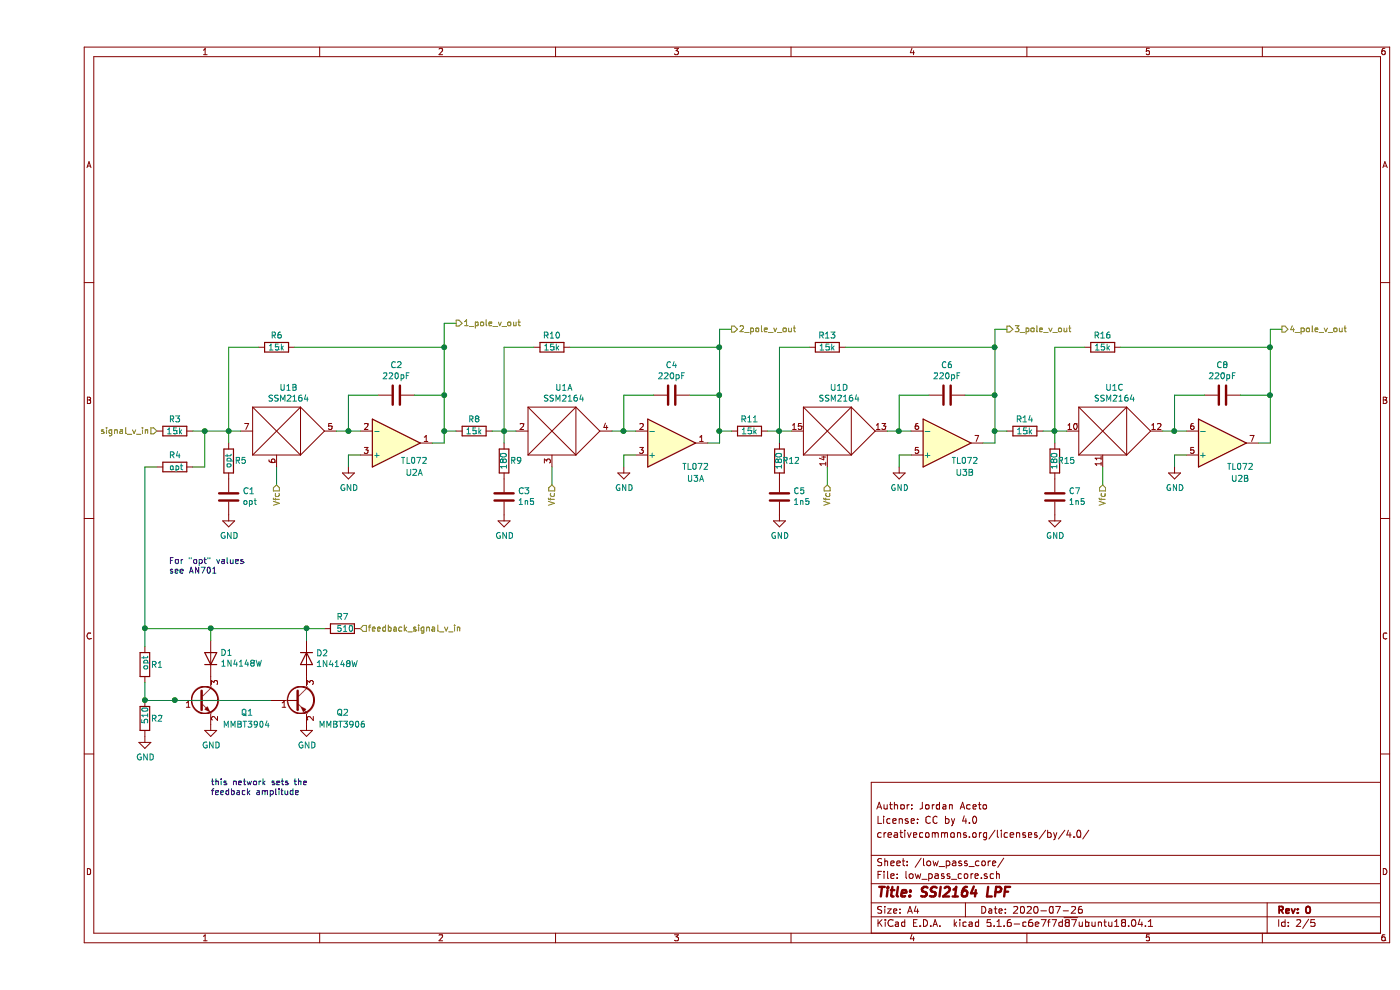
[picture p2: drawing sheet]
EESchema Schematic File Version 4
EELAYER 30 0
EELAYER END
$Descr A4 11693 8268
encoding utf-8
Sheet 2 5
Title "SSI2164 LPF"
Date "2020-07-26"
Rev "0"
Comp ""
Comment1 "creativecommons.org/licenses/by/4.0/"
Comment2 "License: CC by 4.0"
Comment3 "Author: Jordan Aceto"
Comment4 ""
$EndDescr
$Comp
L lpf_parts:SSM2164 U?
U 1 1
P 4300 3600
AR Path="/5EE91CC9/5F03FD0F" Ref="U?"  Part="1" 
AR Path="/5F03FD0F" Ref="U?"  Part="1" 
AR Path="/5EFF89D4/5F03FD0F" Ref="U1"  Part="1" 
F 0 "U1" H 4400 3965 50  0000 C CNN
F 1 "SSM2164" H 4400 3874 50  0000 C CNN
F 2 "Package_SO:SOIC-16_3.9x9.9mm_P1.27mm" H 4400 3800 50  0001 C CNN
F 3 "" H 4400 3800 50  0001 C CNN
	1    4300 3600
	1    0    0    -1  
$EndComp
$Comp
L power:GND #PWR?
U 1 1
P 2600 3900
AR Path="/5EE91CC9/5F03FD15" Ref="#PWR?"  Part="1" 
AR Path="/5F03FD15" Ref="#PWR?"  Part="1" 
AR Path="/5EFF89D4/5F03FD15" Ref="#PWR0107"  Part="1" 
F 0 "#PWR0107" H 2600 3650 50  0001 C CNN
F 1 "GND" H 2605 3727 50  0000 C CNN
F 2 "" H 2600 3900 50  0001 C CNN
F 3 "" H 2600 3900 50  0001 C CNN
	1    2600 3900
	1    0    0    -1  
$EndComp
Wire Wire Line
	2600 3900 2600 3800
Wire Wire Line
	2600 3800 2700 3800
$Comp
L Device:C C?
U 1 1
P 3000 3300
AR Path="/5EE91CC9/5F03FD1D" Ref="C?"  Part="1" 
AR Path="/5F03FD1D" Ref="C?"  Part="1" 
AR Path="/5EFF89D4/5F03FD1D" Ref="C2"  Part="1" 
F 0 "C2" V 2748 3300 50  0000 C CNN
F 1 "220pF" V 2839 3300 50  0000 C CNN
F 2 "Capacitor_SMD:C_0805_2012Metric_Pad1.15x1.40mm_HandSolder" H 3038 3150 50  0001 C CNN
F 3 "~" H 3000 3300 50  0001 C CNN
	1    3000 3300
	0    1    1    0   
$EndComp
Wire Wire Line
	2850 3300 2600 3300
Wire Wire Line
	2600 3300 2600 3600
Wire Wire Line
	2600 3600 2700 3600
Wire Wire Line
	3300 3700 3400 3700
Wire Wire Line
	3400 3700 3400 3600
Wire Wire Line
	3400 3300 3150 3300
Wire Wire Line
	2500 3600 2600 3600
Connection ~ 2600 3600
$Comp
L Device:R R?
U 1 1
P 2000 2900
AR Path="/5EE91CC9/5F03FD2B" Ref="R?"  Part="1" 
AR Path="/5F03FD2B" Ref="R?"  Part="1" 
AR Path="/5EFF89D4/5F03FD2B" Ref="R6"  Part="1" 
F 0 "R6" V 1900 2900 50  0000 C CNN
F 1 "15k" V 2000 2900 50  0000 C CNN
F 2 "Resistor_SMD:R_0805_2012Metric_Pad1.15x1.40mm_HandSolder" V 1930 2900 50  0001 C CNN
F 3 "~" H 2000 2900 50  0001 C CNN
	1    2000 2900
	0    1    1    0   
$EndComp
Wire Wire Line
	1600 3600 1600 2900
Wire Wire Line
	1600 2900 1850 2900
Wire Wire Line
	1600 3600 1700 3600
Wire Wire Line
	2150 2900 3400 2900
Wire Wire Line
	3400 2900 3400 3300
Connection ~ 3400 3300
$Comp
L lpf_parts:SSM2164 U?
U 2 1
P 2000 3600
AR Path="/5EE91CC9/5F03FD3F" Ref="U?"  Part="2" 
AR Path="/5F03FD3F" Ref="U?"  Part="2" 
AR Path="/5EFF89D4/5F03FD3F" Ref="U1"  Part="2" 
F 0 "U1" H 2100 3965 50  0000 C CNN
F 1 "SSM2164" H 2100 3874 50  0000 C CNN
F 2 "Package_SO:SOIC-16_3.9x9.9mm_P1.27mm" H 2100 3800 50  0001 C CNN
F 3 "" H 2100 3800 50  0001 C CNN
	2    2000 3600
	1    0    0    -1  
$EndComp
$Comp
L power:GND #PWR?
U 1 1
P 4900 3900
AR Path="/5EE91CC9/5F03FD45" Ref="#PWR?"  Part="1" 
AR Path="/5F03FD45" Ref="#PWR?"  Part="1" 
AR Path="/5EFF89D4/5F03FD45" Ref="#PWR0108"  Part="1" 
F 0 "#PWR0108" H 4900 3650 50  0001 C CNN
F 1 "GND" H 4905 3727 50  0000 C CNN
F 2 "" H 4900 3900 50  0001 C CNN
F 3 "" H 4900 3900 50  0001 C CNN
	1    4900 3900
	1    0    0    -1  
$EndComp
Wire Wire Line
	4900 3900 4900 3800
Wire Wire Line
	4900 3800 5000 3800
$Comp
L Device:C C?
U 1 1
P 5300 3300
AR Path="/5EE91CC9/5F03FD4D" Ref="C?"  Part="1" 
AR Path="/5F03FD4D" Ref="C?"  Part="1" 
AR Path="/5EFF89D4/5F03FD4D" Ref="C4"  Part="1" 
F 0 "C4" V 5048 3300 50  0000 C CNN
F 1 "220pF" V 5139 3300 50  0000 C CNN
F 2 "Capacitor_SMD:C_0805_2012Metric_Pad1.15x1.40mm_HandSolder" H 5338 3150 50  0001 C CNN
F 3 "~" H 5300 3300 50  0001 C CNN
	1    5300 3300
	0    1    1    0   
$EndComp
Wire Wire Line
	5150 3300 4900 3300
Wire Wire Line
	4900 3300 4900 3600
Wire Wire Line
	4900 3600 5000 3600
Wire Wire Line
	5600 3700 5700 3700
Wire Wire Line
	5700 3700 5700 3600
Wire Wire Line
	5700 3300 5450 3300
Wire Wire Line
	4800 3600 4900 3600
Connection ~ 4900 3600
$Comp
L Device:R R?
U 1 1
P 4300 2900
AR Path="/5EE91CC9/5F03FD5B" Ref="R?"  Part="1" 
AR Path="/5F03FD5B" Ref="R?"  Part="1" 
AR Path="/5EFF89D4/5F03FD5B" Ref="R10"  Part="1" 
F 0 "R10" V 4200 2900 50  0000 C CNN
F 1 "15k" V 4300 2900 50  0000 C CNN
F 2 "Resistor_SMD:R_0805_2012Metric_Pad1.15x1.40mm_HandSolder" V 4230 2900 50  0001 C CNN
F 3 "~" H 4300 2900 50  0001 C CNN
	1    4300 2900
	0    1    1    0   
$EndComp
$Comp
L Device:R R?
U 1 1
P 3650 3600
AR Path="/5EE91CC9/5F03FD61" Ref="R?"  Part="1" 
AR Path="/5F03FD61" Ref="R?"  Part="1" 
AR Path="/5EFF89D4/5F03FD61" Ref="R8"  Part="1" 
F 0 "R8" V 3550 3600 50  0000 C CNN
F 1 "15k" V 3650 3600 50  0000 C CNN
F 2 "Resistor_SMD:R_0805_2012Metric_Pad1.15x1.40mm_HandSolder" V 3580 3600 50  0001 C CNN
F 3 "~" H 3650 3600 50  0001 C CNN
	1    3650 3600
	0    1    1    0   
$EndComp
Wire Wire Line
	3800 3600 3900 3600
Wire Wire Line
	3900 3600 3900 2900
Wire Wire Line
	3900 2900 4150 2900
Connection ~ 3900 3600
Wire Wire Line
	3900 3600 4000 3600
Wire Wire Line
	4450 2900 5700 2900
Wire Wire Line
	5700 2900 5700 3300
Connection ~ 5700 3300
$Comp
L Device:R R?
U 1 1
P 3900 3850
AR Path="/5EE91CC9/5F03FD6F" Ref="R?"  Part="1" 
AR Path="/5F03FD6F" Ref="R?"  Part="1" 
AR Path="/5EFF89D4/5F03FD6F" Ref="R9"  Part="1" 
F 0 "R9" H 3800 3850 50  0000 C CNN
F 1 "180" V 3900 3850 50  0000 C CNN
F 2 "Resistor_SMD:R_0805_2012Metric_Pad1.15x1.40mm_HandSolder" V 3830 3850 50  0001 C CNN
F 3 "~" H 3900 3850 50  0001 C CNN
	1    3900 3850
	-1   0    0    1   
$EndComp
$Comp
L Device:C C?
U 1 1
P 3900 4150
AR Path="/5EE91CC9/5F03FD75" Ref="C?"  Part="1" 
AR Path="/5F03FD75" Ref="C?"  Part="1" 
AR Path="/5EFF89D4/5F03FD75" Ref="C3"  Part="1" 
F 0 "C3" H 3785 4104 50  0000 R CNN
F 1 "1n5" H 3785 4195 50  0000 R CNN
F 2 "Capacitor_SMD:C_0805_2012Metric_Pad1.15x1.40mm_HandSolder" H 3938 4000 50  0001 C CNN
F 3 "~" H 3900 4150 50  0001 C CNN
	1    3900 4150
	-1   0    0    1   
$EndComp
$Comp
L power:GND #PWR?
U 1 1
P 3900 4300
AR Path="/5EE91CC9/5F03FD7B" Ref="#PWR?"  Part="1" 
AR Path="/5F03FD7B" Ref="#PWR?"  Part="1" 
AR Path="/5EFF89D4/5F03FD7B" Ref="#PWR0109"  Part="1" 
F 0 "#PWR0109" H 3900 4050 50  0001 C CNN
F 1 "GND" H 3905 4127 50  0000 C CNN
F 2 "" H 3900 4300 50  0001 C CNN
F 3 "" H 3900 4300 50  0001 C CNN
	1    3900 4300
	1    0    0    -1  
$EndComp
Wire Wire Line
	3500 3600 3400 3600
Connection ~ 3400 3600
Wire Wire Line
	3400 3600 3400 3300
$Comp
L lpf_parts:SSM2164 U?
U 3 1
P 8900 3600
AR Path="/5EE91CC9/5F03FD84" Ref="U?"  Part="3" 
AR Path="/5F03FD84" Ref="U?"  Part="3" 
AR Path="/5EFF89D4/5F03FD84" Ref="U1"  Part="3" 
F 0 "U1" H 9000 3965 50  0000 C CNN
F 1 "SSM2164" H 9000 3874 50  0000 C CNN
F 2 "Package_SO:SOIC-16_3.9x9.9mm_P1.27mm" H 9000 3800 50  0001 C CNN
F 3 "" H 9000 3800 50  0001 C CNN
	3    8900 3600
	1    0    0    -1  
$EndComp
$Comp
L power:GND #PWR?
U 1 1
P 7200 3900
AR Path="/5EE91CC9/5F03FD8A" Ref="#PWR?"  Part="1" 
AR Path="/5F03FD8A" Ref="#PWR?"  Part="1" 
AR Path="/5EFF89D4/5F03FD8A" Ref="#PWR0110"  Part="1" 
F 0 "#PWR0110" H 7200 3650 50  0001 C CNN
F 1 "GND" H 7205 3727 50  0000 C CNN
F 2 "" H 7200 3900 50  0001 C CNN
F 3 "" H 7200 3900 50  0001 C CNN
	1    7200 3900
	1    0    0    -1  
$EndComp
Wire Wire Line
	7200 3900 7200 3800
Wire Wire Line
	7200 3800 7300 3800
$Comp
L Device:C C?
U 1 1
P 7600 3300
AR Path="/5EE91CC9/5F03FD92" Ref="C?"  Part="1" 
AR Path="/5F03FD92" Ref="C?"  Part="1" 
AR Path="/5EFF89D4/5F03FD92" Ref="C6"  Part="1" 
F 0 "C6" V 7348 3300 50  0000 C CNN
F 1 "220pF" V 7439 3300 50  0000 C CNN
F 2 "Capacitor_SMD:C_0805_2012Metric_Pad1.15x1.40mm_HandSolder" H 7638 3150 50  0001 C CNN
F 3 "~" H 7600 3300 50  0001 C CNN
	1    7600 3300
	0    1    1    0   
$EndComp
Wire Wire Line
	7450 3300 7200 3300
Wire Wire Line
	7200 3300 7200 3600
Wire Wire Line
	7200 3600 7300 3600
Wire Wire Line
	7900 3700 8000 3700
Wire Wire Line
	8000 3700 8000 3600
Wire Wire Line
	8000 3300 7750 3300
Wire Wire Line
	7100 3600 7200 3600
Connection ~ 7200 3600
$Comp
L Device:R R?
U 1 1
P 6600 2900
AR Path="/5EE91CC9/5F03FDA0" Ref="R?"  Part="1" 
AR Path="/5F03FDA0" Ref="R?"  Part="1" 
AR Path="/5EFF89D4/5F03FDA0" Ref="R13"  Part="1" 
F 0 "R13" V 6500 2900 50  0000 C CNN
F 1 "15k" V 6600 2900 50  0000 C CNN
F 2 "Resistor_SMD:R_0805_2012Metric_Pad1.15x1.40mm_HandSolder" V 6530 2900 50  0001 C CNN
F 3 "~" H 6600 2900 50  0001 C CNN
	1    6600 2900
	0    1    1    0   
$EndComp
$Comp
L Device:R R?
U 1 1
P 5950 3600
AR Path="/5EE91CC9/5F03FDA6" Ref="R?"  Part="1" 
AR Path="/5F03FDA6" Ref="R?"  Part="1" 
AR Path="/5EFF89D4/5F03FDA6" Ref="R11"  Part="1" 
F 0 "R11" V 5850 3600 50  0000 C CNN
F 1 "15k" V 5950 3600 50  0000 C CNN
F 2 "Resistor_SMD:R_0805_2012Metric_Pad1.15x1.40mm_HandSolder" V 5880 3600 50  0001 C CNN
F 3 "~" H 5950 3600 50  0001 C CNN
	1    5950 3600
	0    1    1    0   
$EndComp
Wire Wire Line
	6100 3600 6200 3600
Wire Wire Line
	6200 3600 6200 2900
Wire Wire Line
	6200 2900 6450 2900
Connection ~ 6200 3600
Wire Wire Line
	6200 3600 6300 3600
Wire Wire Line
	6750 2900 8000 2900
Wire Wire Line
	8000 2900 8000 3300
Connection ~ 8000 3300
$Comp
L Device:R R?
U 1 1
P 6200 3850
AR Path="/5EE91CC9/5F03FDB4" Ref="R?"  Part="1" 
AR Path="/5F03FDB4" Ref="R?"  Part="1" 
AR Path="/5EFF89D4/5F03FDB4" Ref="R12"  Part="1" 
F 0 "R12" H 6100 3850 50  0000 C CNN
F 1 "180" V 6200 3850 50  0000 C CNN
F 2 "Resistor_SMD:R_0805_2012Metric_Pad1.15x1.40mm_HandSolder" V 6130 3850 50  0001 C CNN
F 3 "~" H 6200 3850 50  0001 C CNN
	1    6200 3850
	-1   0    0    1   
$EndComp
$Comp
L Device:C C?
U 1 1
P 6200 4150
AR Path="/5EE91CC9/5F03FDBA" Ref="C?"  Part="1" 
AR Path="/5F03FDBA" Ref="C?"  Part="1" 
AR Path="/5EFF89D4/5F03FDBA" Ref="C5"  Part="1" 
F 0 "C5" H 6085 4104 50  0000 R CNN
F 1 "1n5" H 6085 4195 50  0000 R CNN
F 2 "Capacitor_SMD:C_0805_2012Metric_Pad1.15x1.40mm_HandSolder" H 6238 4000 50  0001 C CNN
F 3 "~" H 6200 4150 50  0001 C CNN
	1    6200 4150
	-1   0    0    1   
$EndComp
$Comp
L power:GND #PWR?
U 1 1
P 6200 4300
AR Path="/5EE91CC9/5F03FDC0" Ref="#PWR?"  Part="1" 
AR Path="/5F03FDC0" Ref="#PWR?"  Part="1" 
AR Path="/5EFF89D4/5F03FDC0" Ref="#PWR0111"  Part="1" 
F 0 "#PWR0111" H 6200 4050 50  0001 C CNN
F 1 "GND" H 6205 4127 50  0000 C CNN
F 2 "" H 6200 4300 50  0001 C CNN
F 3 "" H 6200 4300 50  0001 C CNN
	1    6200 4300
	1    0    0    -1  
$EndComp
$Comp
L lpf_parts:SSM2164 U?
U 4 1
P 6600 3600
AR Path="/5EE91CC9/5F03FDC6" Ref="U?"  Part="4" 
AR Path="/5F03FDC6" Ref="U?"  Part="4" 
AR Path="/5EFF89D4/5F03FDC6" Ref="U1"  Part="4" 
F 0 "U1" H 6700 3965 50  0000 C CNN
F 1 "SSM2164" H 6700 3874 50  0000 C CNN
F 2 "Package_SO:SOIC-16_3.9x9.9mm_P1.27mm" H 6700 3800 50  0001 C CNN
F 3 "" H 6700 3800 50  0001 C CNN
	4    6600 3600
	1    0    0    -1  
$EndComp
$Comp
L power:GND #PWR?
U 1 1
P 9500 3900
AR Path="/5EE91CC9/5F03FDCC" Ref="#PWR?"  Part="1" 
AR Path="/5F03FDCC" Ref="#PWR?"  Part="1" 
AR Path="/5EFF89D4/5F03FDCC" Ref="#PWR0112"  Part="1" 
F 0 "#PWR0112" H 9500 3650 50  0001 C CNN
F 1 "GND" H 9505 3727 50  0000 C CNN
F 2 "" H 9500 3900 50  0001 C CNN
F 3 "" H 9500 3900 50  0001 C CNN
	1    9500 3900
	1    0    0    -1  
$EndComp
Wire Wire Line
	9500 3900 9500 3800
Wire Wire Line
	9500 3800 9600 3800
$Comp
L Device:C C?
U 1 1
P 9900 3300
AR Path="/5EE91CC9/5F03FDD4" Ref="C?"  Part="1" 
AR Path="/5F03FDD4" Ref="C?"  Part="1" 
AR Path="/5EFF89D4/5F03FDD4" Ref="C8"  Part="1" 
F 0 "C8" V 9648 3300 50  0000 C CNN
F 1 "220pF" V 9739 3300 50  0000 C CNN
F 2 "Capacitor_SMD:C_0805_2012Metric_Pad1.15x1.40mm_HandSolder" H 9938 3150 50  0001 C CNN
F 3 "~" H 9900 3300 50  0001 C CNN
	1    9900 3300
	0    1    1    0   
$EndComp
Wire Wire Line
	9750 3300 9500 3300
Wire Wire Line
	9500 3300 9500 3600
Wire Wire Line
	9500 3600 9600 3600
Wire Wire Line
	10200 3700 10300 3700
Wire Wire Line
	10300 3700 10300 3300
Wire Wire Line
	10300 3300 10050 3300
Wire Wire Line
	9400 3600 9500 3600
Connection ~ 9500 3600
$Comp
L Device:R R?
U 1 1
P 8900 2900
AR Path="/5EE91CC9/5F03FDE2" Ref="R?"  Part="1" 
AR Path="/5F03FDE2" Ref="R?"  Part="1" 
AR Path="/5EFF89D4/5F03FDE2" Ref="R16"  Part="1" 
F 0 "R16" V 8800 2900 50  0000 C CNN
F 1 "15k" V 8900 2900 50  0000 C CNN
F 2 "Resistor_SMD:R_0805_2012Metric_Pad1.15x1.40mm_HandSolder" V 8830 2900 50  0001 C CNN
F 3 "~" H 8900 2900 50  0001 C CNN
	1    8900 2900
	0    1    1    0   
$EndComp
$Comp
L Device:R R?
U 1 1
P 8250 3600
AR Path="/5EE91CC9/5F03FDE8" Ref="R?"  Part="1" 
AR Path="/5F03FDE8" Ref="R?"  Part="1" 
AR Path="/5EFF89D4/5F03FDE8" Ref="R14"  Part="1" 
F 0 "R14" V 8150 3600 50  0000 C CNN
F 1 "15k" V 8250 3600 50  0000 C CNN
F 2 "Resistor_SMD:R_0805_2012Metric_Pad1.15x1.40mm_HandSolder" V 8180 3600 50  0001 C CNN
F 3 "~" H 8250 3600 50  0001 C CNN
	1    8250 3600
	0    1    1    0   
$EndComp
Wire Wire Line
	8400 3600 8500 3600
Wire Wire Line
	8500 3600 8500 2900
Wire Wire Line
	8500 2900 8750 2900
Connection ~ 8500 3600
Wire Wire Line
	8500 3600 8600 3600
Wire Wire Line
	9050 2900 10300 2900
Wire Wire Line
	10300 2900 10300 3300
Connection ~ 10300 3300
$Comp
L Device:R R?
U 1 1
P 8500 3850
AR Path="/5EE91CC9/5F03FDF6" Ref="R?"  Part="1" 
AR Path="/5F03FDF6" Ref="R?"  Part="1" 
AR Path="/5EFF89D4/5F03FDF6" Ref="R15"  Part="1" 
F 0 "R15" H 8400 3850 50  0000 C CNN
F 1 "180" V 8500 3850 50  0000 C CNN
F 2 "Resistor_SMD:R_0805_2012Metric_Pad1.15x1.40mm_HandSolder" V 8430 3850 50  0001 C CNN
F 3 "~" H 8500 3850 50  0001 C CNN
	1    8500 3850
	-1   0    0    1   
$EndComp
$Comp
L Device:C C?
U 1 1
P 8500 4150
AR Path="/5EE91CC9/5F03FDFC" Ref="C?"  Part="1" 
AR Path="/5F03FDFC" Ref="C?"  Part="1" 
AR Path="/5EFF89D4/5F03FDFC" Ref="C7"  Part="1" 
F 0 "C7" H 8385 4104 50  0000 R CNN
F 1 "1n5" H 8385 4195 50  0000 R CNN
F 2 "Capacitor_SMD:C_0805_2012Metric_Pad1.15x1.40mm_HandSolder" H 8538 4000 50  0001 C CNN
F 3 "~" H 8500 4150 50  0001 C CNN
	1    8500 4150
	-1   0    0    1   
$EndComp
$Comp
L power:GND #PWR?
U 1 1
P 8500 4300
AR Path="/5EE91CC9/5F03FE02" Ref="#PWR?"  Part="1" 
AR Path="/5F03FE02" Ref="#PWR?"  Part="1" 
AR Path="/5EFF89D4/5F03FE02" Ref="#PWR0113"  Part="1" 
F 0 "#PWR0113" H 8500 4050 50  0001 C CNN
F 1 "GND" H 8505 4127 50  0000 C CNN
F 2 "" H 8500 4300 50  0001 C CNN
F 3 "" H 8500 4300 50  0001 C CNN
	1    8500 4300
	1    0    0    -1  
$EndComp
Wire Wire Line
	8100 3600 8000 3600
Connection ~ 8000 3600
Wire Wire Line
	8000 3600 8000 3300
Wire Wire Line
	5800 3600 5700 3600
Connection ~ 5700 3600
Wire Wire Line
	5700 3600 5700 3300
Wire Wire Line
	8500 3700 8500 3600
Wire Wire Line
	6200 3700 6200 3600
Wire Wire Line
	3900 3700 3900 3600
Wire Wire Line
	2000 3900 2000 4050
Wire Wire Line
	4300 3900 4300 4050
Wire Wire Line
	6600 3900 6600 4050
Wire Wire Line
	8900 3900 8900 4050
$Comp
L Amplifier_Operational:TL072 U?
U 1 1
P 3000 3700
AR Path="/5EE91CC9/5F03FE19" Ref="U?"  Part="1" 
AR Path="/5F03FE19" Ref="U?"  Part="1" 
AR Path="/5EFF89D4/5F03FE19" Ref="U2"  Part="1" 
F 0 "U2" H 3150 3950 50  0000 C CNN
F 1 "TL072" H 3150 3850 50  0000 C CNN
F 2 "Package_SO:SOIC-8_3.9x4.9mm_P1.27mm" H 3000 3700 50  0001 C CNN
F 3 "http://www.ti.com/lit/ds/symlink/tl071.pdf" H 3000 3700 50  0001 C CNN
	1    3000 3700
	1    0    0    1   
$EndComp
$Comp
L Amplifier_Operational:TL072 U?
U 2 1
P 9900 3700
AR Path="/5EE91CC9/5F03FE1F" Ref="U?"  Part="2" 
AR Path="/5F03FE1F" Ref="U?"  Part="2" 
AR Path="/5EFF89D4/5F03FE1F" Ref="U2"  Part="2" 
F 0 "U2" H 10050 4000 50  0000 C CNN
F 1 "TL072" H 10050 3900 50  0000 C CNN
F 2 "Package_SO:SOIC-8_3.9x4.9mm_P1.27mm" H 9900 3700 50  0001 C CNN
F 3 "http://www.ti.com/lit/ds/symlink/tl071.pdf" H 9900 3700 50  0001 C CNN
	2    9900 3700
	1    0    0    1   
$EndComp
$Comp
L Amplifier_Operational:TL072 U?
U 1 1
P 5300 3700
AR Path="/5EE91CC9/5F03FE25" Ref="U?"  Part="1" 
AR Path="/5F03FE25" Ref="U?"  Part="1" 
AR Path="/5EFF89D4/5F03FE25" Ref="U3"  Part="1" 
F 0 "U3" H 5500 4000 50  0000 C CNN
F 1 "TL072" H 5500 3900 50  0000 C CNN
F 2 "Package_SO:SOIC-8_3.9x4.9mm_P1.27mm" H 5300 3700 50  0001 C CNN
F 3 "http://www.ti.com/lit/ds/symlink/tl071.pdf" H 5300 3700 50  0001 C CNN
	1    5300 3700
	1    0    0    1   
$EndComp
$Comp
L Amplifier_Operational:TL072 U?
U 2 1
P 7600 3700
AR Path="/5EE91CC9/5F03FE2B" Ref="U?"  Part="2" 
AR Path="/5F03FE2B" Ref="U?"  Part="2" 
AR Path="/5EFF89D4/5F03FE2B" Ref="U3"  Part="2" 
F 0 "U3" H 7750 3950 50  0000 C CNN
F 1 "TL072" H 7750 3850 50  0000 C CNN
F 2 "Package_SO:SOIC-8_3.9x4.9mm_P1.27mm" H 7600 3700 50  0001 C CNN
F 3 "http://www.ti.com/lit/ds/symlink/tl071.pdf" H 7600 3700 50  0001 C CNN
	2    7600 3700
	1    0    0    1   
$EndComp
Text HLabel 1000 3600 0    50   Input ~ 0
signal_v_in
Text HLabel 2000 4050 3    50   Input ~ 0
Vfc
Text HLabel 4300 4050 3    50   Input ~ 0
Vfc
Text HLabel 6600 4050 3    50   Input ~ 0
Vfc
Text HLabel 8900 4050 3    50   Input ~ 0
Vfc
$Comp
L Device:R R?
U 1 1
P 1600 3850
AR Path="/5EE91CC9/5F0609EC" Ref="R?"  Part="1" 
AR Path="/5F0609EC" Ref="R?"  Part="1" 
AR Path="/5EFF89D4/5F0609EC" Ref="R5"  Part="1" 
F 0 "R5" H 1500 3850 50  0000 C CNN
F 1 "opt" V 1600 3850 50  0000 C CNN
F 2 "Resistor_SMD:R_0805_2012Metric_Pad1.15x1.40mm_HandSolder" V 1530 3850 50  0001 C CNN
F 3 "~" H 1600 3850 50  0001 C CNN
	1    1600 3850
	-1   0    0    1   
$EndComp
$Comp
L Device:C C?
U 1 1
P 1600 4150
AR Path="/5EE91CC9/5F0609F2" Ref="C?"  Part="1" 
AR Path="/5F0609F2" Ref="C?"  Part="1" 
AR Path="/5EFF89D4/5F0609F2" Ref="C1"  Part="1" 
F 0 "C1" H 1485 4104 50  0000 R CNN
F 1 "opt" H 1485 4195 50  0000 R CNN
F 2 "Capacitor_SMD:C_0805_2012Metric_Pad1.15x1.40mm_HandSolder" H 1638 4000 50  0001 C CNN
F 3 "~" H 1600 4150 50  0001 C CNN
	1    1600 4150
	-1   0    0    1   
$EndComp
$Comp
L power:GND #PWR?
U 1 1
P 1600 4300
AR Path="/5EE91CC9/5F0609F8" Ref="#PWR?"  Part="1" 
AR Path="/5F0609F8" Ref="#PWR?"  Part="1" 
AR Path="/5EFF89D4/5F0609F8" Ref="#PWR0114"  Part="1" 
F 0 "#PWR0114" H 1600 4050 50  0001 C CNN
F 1 "GND" H 1605 4127 50  0000 C CNN
F 2 "" H 1600 4300 50  0001 C CNN
F 3 "" H 1600 4300 50  0001 C CNN
	1    1600 4300
	1    0    0    -1  
$EndComp
Wire Wire Line
	1600 3700 1600 3600
Connection ~ 1600 3600
Text HLabel 3500 2700 2    50   Output ~ 0
1_pole_v_out
Text HLabel 5800 2750 2    50   Output ~ 0
2_pole_v_out
Text HLabel 8100 2750 2    50   Output ~ 0
3_pole_v_out
Text HLabel 10400 2750 2    50   Output ~ 0
4_pole_v_out
Wire Wire Line
	3500 2700 3400 2700
Wire Wire Line
	3400 2700 3400 2900
Connection ~ 3400 2900
Wire Wire Line
	5800 2750 5700 2750
Wire Wire Line
	5700 2750 5700 2900
Connection ~ 5700 2900
Wire Wire Line
	8100 2750 8000 2750
Wire Wire Line
	8000 2750 8000 2900
Connection ~ 8000 2900
Wire Wire Line
	10400 2750 10300 2750
Wire Wire Line
	10300 2750 10300 2900
Connection ~ 10300 2900
$Comp
L power:GND #PWR?
U 1 1
P 2250 6050
AR Path="/5EE91CC9/5F21084F" Ref="#PWR?"  Part="1" 
AR Path="/5F21084F" Ref="#PWR?"  Part="1" 
AR Path="/5F0B7B01/5F21084F" Ref="#PWR?"  Part="1" 
AR Path="/5EFF89D4/5F21084F" Ref="#PWR0115"  Part="1" 
F 0 "#PWR0115" H 2250 5800 50  0001 C CNN
F 1 "GND" H 2255 5877 50  0000 C CNN
F 2 "" H 2250 6050 50  0001 C CNN
F 3 "" H 2250 6050 50  0001 C CNN
	1    2250 6050
	1    0    0    -1  
$EndComp
$Comp
L Device:R R?
U 1 1
P 2550 5250
AR Path="/5EE91CC9/5F21085C" Ref="R?"  Part="1" 
AR Path="/5F21085C" Ref="R?"  Part="1" 
AR Path="/5F0B7B01/5F21085C" Ref="R?"  Part="1" 
AR Path="/5EFF89D4/5F21085C" Ref="R7"  Part="1" 
F 0 "R7" V 2450 5200 50  0000 L CNN
F 1 "510" V 2550 5200 50  0000 L CNN
F 2 "Resistor_SMD:R_0805_2012Metric_Pad1.15x1.40mm_HandSolder" V 2480 5250 50  0001 C CNN
F 3 "~" H 2550 5250 50  0001 C CNN
	1    2550 5250
	0    1    1    0   
$EndComp
Wire Wire Line
	1450 5250 1450 5350
$Comp
L power:GND #PWR?
U 1 1
P 1450 6050
AR Path="/5EE91CC9/5F21086D" Ref="#PWR?"  Part="1" 
AR Path="/5F21086D" Ref="#PWR?"  Part="1" 
AR Path="/5F0B7B01/5F21086D" Ref="#PWR?"  Part="1" 
AR Path="/5EFF89D4/5F21086D" Ref="#PWR0116"  Part="1" 
F 0 "#PWR0116" H 1450 5800 50  0001 C CNN
F 1 "GND" H 1455 5877 50  0000 C CNN
F 2 "" H 1450 6050 50  0001 C CNN
F 3 "" H 1450 6050 50  0001 C CNN
	1    1450 6050
	1    0    0    -1  
$EndComp
Connection ~ 900  5250
$Comp
L power:GND #PWR?
U 1 1
P 900 6150
AR Path="/5EE91CC9/5F210876" Ref="#PWR?"  Part="1" 
AR Path="/5F210876" Ref="#PWR?"  Part="1" 
AR Path="/5F0B7B01/5F210876" Ref="#PWR?"  Part="1" 
AR Path="/5EFF89D4/5F210876" Ref="#PWR0117"  Part="1" 
F 0 "#PWR0117" H 900 5900 50  0001 C CNN
F 1 "GND" H 905 5977 50  0000 C CNN
F 2 "" H 900 6150 50  0001 C CNN
F 3 "" H 900 6150 50  0001 C CNN
	1    900  6150
	1    0    0    -1  
$EndComp
$Comp
L Device:R R?
U 1 1
P 900 6000
AR Path="/5EE91CC9/5F21087D" Ref="R?"  Part="1" 
AR Path="/5F21087D" Ref="R?"  Part="1" 
AR Path="/5F0B7B01/5F21087D" Ref="R?"  Part="1" 
AR Path="/5EFF89D4/5F21087D" Ref="R2"  Part="1" 
F 0 "R2" H 950 6000 50  0000 L CNN
F 1 "510" V 900 5950 50  0000 L CNN
F 2 "Resistor_SMD:R_0805_2012Metric_Pad1.15x1.40mm_HandSolder" V 830 6000 50  0001 C CNN
F 3 "~" H 900 6000 50  0001 C CNN
	1    900  6000
	1    0    0    -1  
$EndComp
Wire Wire Line
	900  5250 1450 5250
Wire Wire Line
	900  5400 900  5250
$Comp
L Device:R R?
U 1 1
P 900 5550
AR Path="/5EE91CC9/5F210886" Ref="R?"  Part="1" 
AR Path="/5F210886" Ref="R?"  Part="1" 
AR Path="/5F0B7B01/5F210886" Ref="R?"  Part="1" 
AR Path="/5EFF89D4/5F210886" Ref="R1"  Part="1" 
F 0 "R1" H 950 5550 50  0000 L CNN
F 1 "opt" V 900 5500 50  0000 L CNN
F 2 "Resistor_SMD:R_0805_2012Metric_Pad1.15x1.40mm_HandSolder" V 830 5550 50  0001 C CNN
F 3 "~" H 900 5550 50  0001 C CNN
	1    900  5550
	1    0    0    -1  
$EndComp
Text Notes 1450 6650 0    50   ~ 0
this network sets the\nfeedback amplitude
$Comp
L Device:R R?
U 1 1
P 1150 3600
AR Path="/5EE91CC9/5F21AEDB" Ref="R?"  Part="1" 
AR Path="/5F21AEDB" Ref="R?"  Part="1" 
AR Path="/5EFF89D4/5F21AEDB" Ref="R3"  Part="1" 
F 0 "R3" V 1050 3600 50  0000 C CNN
F 1 "15k" V 1150 3600 50  0000 C CNN
F 2 "Resistor_SMD:R_0805_2012Metric_Pad1.15x1.40mm_HandSolder" V 1080 3600 50  0001 C CNN
F 3 "~" H 1150 3600 50  0001 C CNN
	1    1150 3600
	0    1    1    0   
$EndComp
Wire Wire Line
	1300 3600 1400 3600
Text HLabel 2700 5250 2    50   Input ~ 0
feedback_signal_v_in
$Comp
L Device:R R?
U 1 1
P 1150 3900
AR Path="/5EE91CC9/5F21EC96" Ref="R?"  Part="1" 
AR Path="/5F21EC96" Ref="R?"  Part="1" 
AR Path="/5F0B7B01/5F21EC96" Ref="R?"  Part="1" 
AR Path="/5EFF89D4/5F21EC96" Ref="R4"  Part="1" 
F 0 "R4" V 1050 3850 50  0000 L CNN
F 1 "opt" V 1150 3850 50  0000 L CNN
F 2 "Resistor_SMD:R_0805_2012Metric_Pad1.15x1.40mm_HandSolder" V 1080 3900 50  0001 C CNN
F 3 "~" H 1150 3900 50  0001 C CNN
	1    1150 3900
	0    1    1    0   
$EndComp
Wire Wire Line
	1300 3900 1400 3900
Wire Wire Line
	1400 3900 1400 3600
Connection ~ 1400 3600
Wire Wire Line
	1400 3600 1600 3600
Wire Wire Line
	1000 3900 900  3900
Wire Wire Line
	900  3900 900  5250
$Comp
L Transistor_BJT:MMBT3904 Q1
U 1 1
P 1350 5850
F 0 "Q1" H 1700 5750 50  0000 L CNN
F 1 "MMBT3904" H 1550 5650 50  0000 L CNN
F 2 "Package_TO_SOT_SMD:SOT-23_Handsoldering" H 1550 5775 50  0001 L CIN
F 3 "https://www.fairchildsemi.com/datasheets/2N/2N3904.pdf" H 1350 5850 50  0001 L CNN
	1    1350 5850
	1    0    0    -1  
$EndComp
$Comp
L Transistor_BJT:MMBT3906 Q2
U 1 1
P 2150 5850
F 0 "Q2" H 2500 5750 50  0000 L CNN
F 1 "MMBT3906" H 2350 5650 50  0000 L CNN
F 2 "Package_TO_SOT_SMD:SOT-23_Handsoldering" H 2350 5775 50  0001 L CIN
F 3 "https://www.fairchildsemi.com/datasheets/2N/2N3906.pdf" H 2150 5850 50  0001 L CNN
	1    2150 5850
	1    0    0    -1  
$EndComp
Wire Wire Line
	900  5700 900  5850
Wire Wire Line
	1150 5850 900  5850
Connection ~ 900  5850
Wire Wire Line
	1950 5850 1150 5850
Connection ~ 1150 5850
Wire Wire Line
	2400 5250 2250 5250
Connection ~ 1450 5250
Wire Wire Line
	2250 5350 2250 5250
Connection ~ 2250 5250
Wire Wire Line
	2250 5250 1450 5250
Text Notes 1100 4800 0    50   ~ 0
For "opt" values\nsee AN701
$Comp
L Diode:1N4148W D1
U 1 1
P 1450 5500
F 0 "D1" V 1496 5420 50  0000 R CNN
F 1 "1N4148W" V 1405 5420 50  0000 R CNN
F 2 "Diode_SMD:D_SOD-123" H 1450 5325 50  0001 C CNN
F 3 "https://www.vishay.com/docs/85748/1n4148w.pdf" H 1450 5500 50  0001 C CNN
	1    1450 5500
	0    -1   -1   0   
$EndComp
$Comp
L Diode:1N4148W D2
U 1 1
P 2250 5500
F 0 "D2" V 2204 5580 50  0000 L CNN
F 1 "1N4148W" V 2295 5580 50  0000 L CNN
F 2 "Diode_SMD:D_SOD-123" H 2250 5325 50  0001 C CNN
F 3 "https://www.vishay.com/docs/85748/1n4148w.pdf" H 2250 5500 50  0001 C CNN
	1    2250 5500
	0    1    1    0   
$EndComp
$EndSCHEMATC
